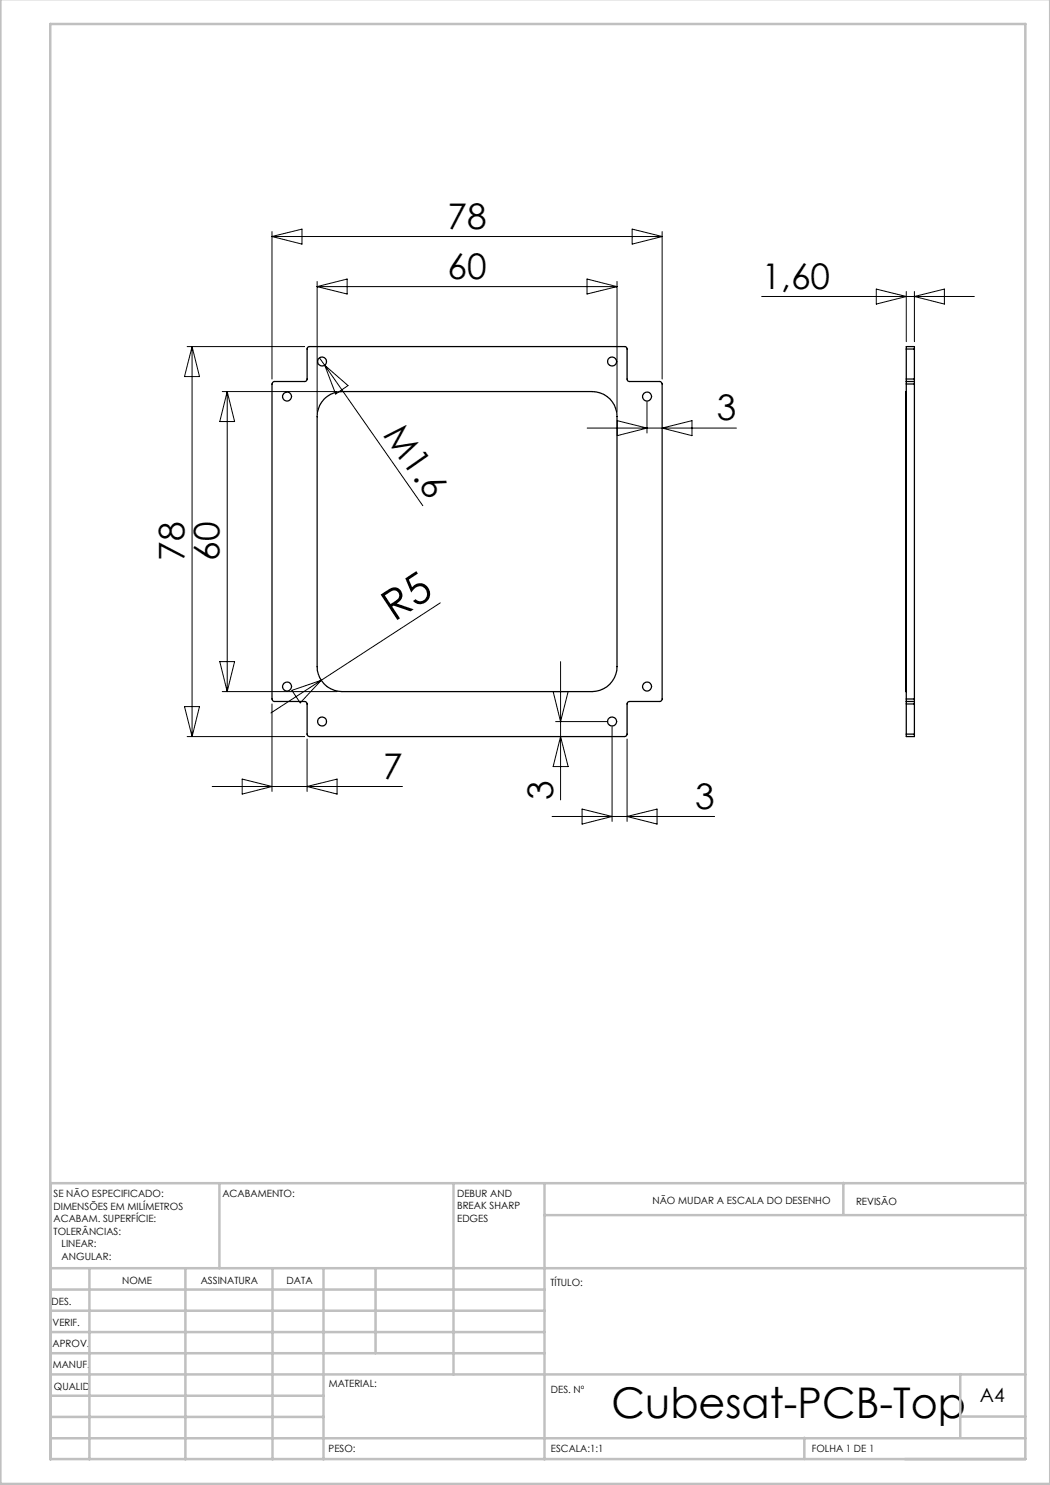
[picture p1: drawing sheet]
<svg xmlns="http://www.w3.org/2000/svg" width="210mm" height="297mm" viewBox="0 0 210 297" stroke-linecap="round" stroke-linejoin="round" font-family="sans-serif">
<g fill="none" stroke="#c0c0c0" stroke-width=".5">
<path d="M.1 -.1v296.9h209.9v-296.9M10.1 4.8h195v287h-195zM43.9 236.6v17M90.7 236.6v38.3M108.9 236.6v55.3M168.7 236.6v6.3M205.1 236.6h-195v55.3M10.1 253.6h195M10.1 257.9h98.8M17.9 253.6v38.3M37.1 253.6v38.3M54.5 253.6v38.3"/>
<path d="M64.7 253.6v38.3M75.1 253.6v17M108.9 243h96.2M10.1 270.6h98.8M10.1 266.4h98.8M10.1 262.1h98.8M10.1 279.1h54.6M10.1 274.9h195M192.1 274.8v12.7M10.1 287.7h195M10.1 283.4h54.6M160.9 287.5v4.3"/>
<path d="M192.1 283.3h13"/>
</g>
<g fill="none" stroke="#000" stroke-width=".2">
<path d="M54.4 46.3v29.5M54.4 47.3h78M54.4 47.3l6-1.5v3zM63.4 56.3v26M63.4 57.3h60M63.4 57.3l6-1.5v3zM117.4 55.8l6 1.5-6 1.5zM123.4 56.3v26M126.4 45.8l6 1.5-6 1.5zM132.4 46.3v29.5M152.3 59.3h42.6M175.3 57.8l6 1.5-6 1.5z"/>
<path d="M181.3 58.3v10M182.9 58.3v10M182.9 59.3l6-1.5v3zM37.4 69.3h23.5M38.4 69.3v78M38.4 69.3l1.5 6h-3zM44.4 78.3h23M45.4 78.3v60M45.4 78.3l1.5 6h-2.9zM63.9 71.6l1 1.5M64.9 73.1l19.7 28M64.9 73.1l4.7 4-2.5 1.7z"/>
<path d="M117.4 85.6h29.9M123.4 84.1l6 1.5-6 1.5zM129.4 80.3v6.3M132.4 85.6l6-1.5v3zM44 132.3h2.9l-1.5 6zM44.4 138.3h23M58.4 138.1l5.8-2-4.2 4.5zM64.2 136.1l-10 6.5M88.1 120.6l-23.9 15.5M110.6 138.3h3l-1.5 6zM112.1 132.3v27.7M36.9 141.3h3l-1.5 6z"/>
<path d="M37.4 147.3h23.5M42.4 157.3h38.1M48.4 155.8l6 1.5-6 1.5zM54.4 140.8v17.5M61.4 147.8v10.5M61.4 157.3l6-1.5v3zM111.1 144.3h10.3M112.1 147.3l1.5 6h-3zM122.4 145.3v19M125.4 147.8v16.5M110.4 163.3h32.5M116.4 161.8l6 1.5-6 1.5z"/>
<path d="M125.4 163.3l6-1.5v3z"/>
</g>
<g fill="none" stroke="#000" stroke-width=".25">
<path d="M54.5 76.5l.3-.2 6.4-.1 .2-.3v-6.2l.4-.4 63.4 .1 .2 .3 .1 6.4 .3 .2h6.2l.3 .2 .1 .3v63l-.1 .3-.3 .2h-6.1l-.3 .1-.2 .3v6.2l-.1 .3-.4 .1h-63l-.3-.1-.2-.3v-6.2l-.1-.3-.4-.1h-6.1l-.3-.2-.1-.3v-63zM64.9 79.8a5 5 0 0 1 3.5-1.5h50a4.9 4.9 0 0 1 5 5v50a5 5 0 0 1-5 5h-50a5 5 0 0 1-5-5v-50a5.2 5.2 0 0 1 1.5-3.5zM181.3 76.3v.5M181.3 75.8v.5M181.3 69.8v-.5h1.6v.5M181.3 78.3l-.1 5M181.3 76.3h1.6M181.3 69.8v6M181.3 76.8v63M181.3 76.8h1.6M181.3 75.8h1.6M181.3 69.8h1.6"/>
<path d="M182.9 76.3v.5M182.9 75.8v.5M182.9 69.8v6M182.9 76.8v63M181.2 83.3v50M181.2 83.3h.1M181.2 133.3l.1 5M181.2 133.3h.1M181.3 139.8v.5M181.3 139.8h1.6M182.9 139.8v.5M181.3 140.3v.5"/>
<path d="M181.3 146.8v.5h1.6v-.5M181.3 140.3h1.6M181.3 140.8v6M181.3 140.8h1.6M181.3 146.8h1.6M182.9 140.3v.5M182.9 140.8v6"/>
<circle cx="57.4" cy="79.3" r=".9"/>
<circle cx="64.4" cy="72.3" r=".89"/>
<circle cx="122.4" cy="72.3" r=".9"/>
<circle cx="129.4" cy="79.3" r=".9"/>
<circle cx="57.4" cy="137.3" r=".9"/>
<circle cx="129.4" cy="137.3" r=".9"/>
<circle cx="64.4" cy="144.3" r=".89"/>
<circle cx="122.4" cy="144.3" r=".9"/>
</g>
<g font-size="8.5">
<text x="78.8" y="124.4" transform="rotate(-33 78.8 124.4)">R5</text>
<text x="122.3" y="283.5">Cubesat-PCB-Top</text>
</g>
<g font-size="7.1">
<text x="89.5" y="45.8">78</text>
<text x="89.5" y="55.8">60</text>
<text x="152.3" y="57.8">1,60</text>
<text x="76.5" y="86.9" transform="rotate(55 76.5 86.9)">M1.6</text>
<text x="143.4" y="84.1">3</text>
<text x="36.9" y="112.2" transform="rotate(-90 36.9 112.2)">78</text>
<text x="43.9" y="112.2" transform="rotate(-90 43.9 112.2)">60</text>
<text x="76.6" y="155.8">7</text>
<text x="110.6" y="160" transform="rotate(-90 110.6 160)">3</text>
<text x="139" y="161.8">3</text>
</g>
<text font-size="3.9" x="196" y="280.4">A4</text>
<g font-size="2">
<text x="10.7" y="239.5">SE NÃO ESPECIFICADO:</text>
<text x="44.5" y="239.5">ACABAMENTO:</text>
<text x="91.4" y="239.4">DEBUR AND</text>
<text x="10.7" y="242">DIMENSÕES EM MILÍMETROS</text>
<text x="10.7" y="244.5">ACABAM. SUPERFÍCIE:</text>
<text x="91.4" y="241.9">BREAK SHARP</text>
<text x="91.4" y="244.4">EDGES</text>
<text x="130.5" y="240.8">NÃO MUDAR A ESCALA DO DESENHO</text>
<text x="171.2" y="241">REVISÃO</text>
<text x="10.7" y="247">TOLERÂNCIAS:</text>
<text x="12.3" y="249.5">LINEAR:</text>
<text x="12.3" y="252">ANGULAR:</text>
<text x="24.4" y="256.9">NOME</text>
<text x="40.1" y="256.8">ASSINATURA</text>
<text x="57.3" y="256.8">DATA</text>
<text x="110.1" y="257.1">TÍTULO:</text>
<text x="10.3" y="260.9">DES.</text>
<text x="10.5" y="269.3">APROV.</text>
<text x="10.5" y="265.2">VERIF.</text>
<text x="10.6" y="273.6">MANUF.</text>
<text x="10.8" y="278">QUALID</text>
<text x="65.8" y="277.4">MATERIAL:</text>
<text x="110.2" y="278.5">DES. Nº</text>
<text x="65.7" y="290.4">PESO:</text>
<text x="110.2" y="290.5">ESCALA:1:1</text>
<text x="162.4" y="290.4">FOLHA 1 DE 1</text>
</g>
</svg>
